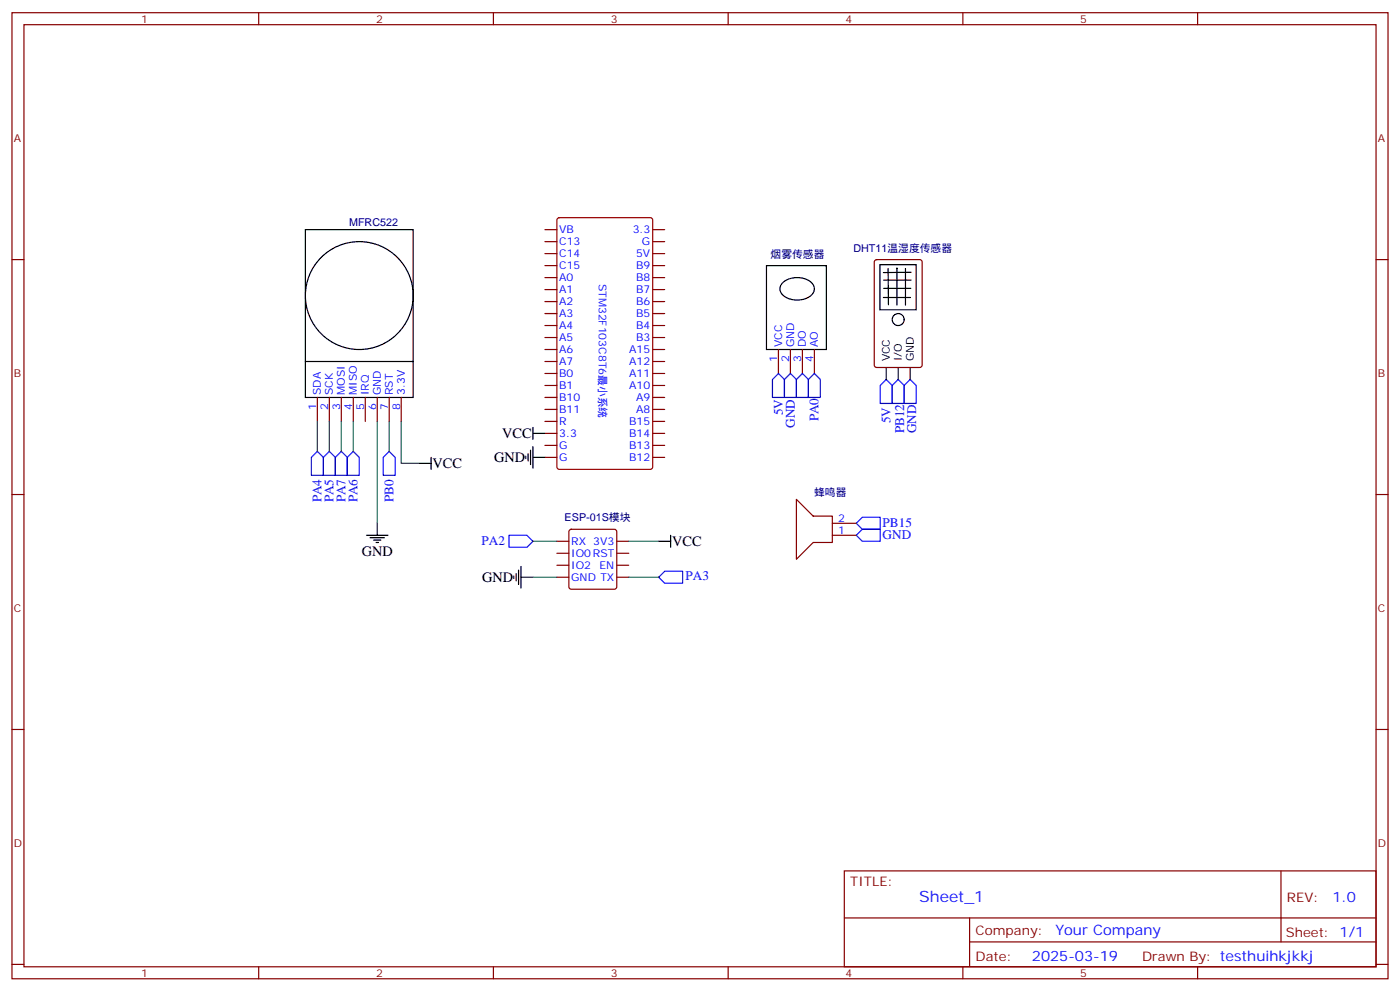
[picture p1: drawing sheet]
<svg xmlns="http://www.w3.org/2000/svg" width="412mm" height="292mm" viewBox="0 0 412 292" stroke-linecap="round" stroke-linejoin="round" font-family="sans-serif">
<g fill="none" stroke="#870000" stroke-width=".35">
<path d="M3.5 3.7h405.4v284.4h-405.4zM7.1 7.3h398.2v277.3h-398.2zM76.2 3.7v3.6M145.3 3.7v3.6M214.5 3.7v3.6M283.6 3.7v3.6M352.8 3.7v3.6M3.5 76.4h3.6M160.5 67.6h3.5M160.5 71.1h3.5M160.5 74.6h3.5M160.5 78.2h3.5"/>
<path d="M192.3 67.6h3.5M192.3 71.1h3.5M192.3 74.6h3.5M192.3 78.2h3.5M257.8 76.6l.4-.2h12.7l.7 .4v30.7l-.4 .6-13 .1-.6-.5-.1-30.6zM405.3 76.4h3.6M160.5 81.7h3.5M160.5 85.2h3.5M160.5 88.8h3.5M160.5 92.3h3.5M160.5 95.8h3.5M160.5 99.3h3.5"/>
<path d="M192.3 81.7h3.5M192.3 85.2h3.5M192.3 88.8h3.5M192.3 92.3h3.5M192.3 95.8h3.5M192.3 99.3h3.5M93.5 117v7M97 117v7M100.5 117v7M104.1 117v7M107.6 117v7M111.1 117v7"/>
<path d="M114.7 117v7M118.2 117v7M160.5 102.9h3.5M160.5 106.4h3.5M160.5 109.9h3.5M160.5 113.5h3.5M160.5 117h3.5M192.3 102.9h3.5M192.3 106.4h3.5M192.3 109.9h3.5M192.3 113.5h3.5M192.3 117h3.5"/>
<path d="M229.3 102.9v7M232.8 102.9v7M236.4 102.9v7M239.9 102.9v7M160.5 120.5h3.5M160.5 124h3.5M160.5 127.6h3.5M160.5 131.1h3.5M160.5 134.6h3.5M192.3 120.5h3.5M192.3 124h3.5M192.3 127.6h3.5"/>
<path d="M192.3 131.1h3.5M192.3 134.6h3.5M3.5 145.6h3.6M164 159.3h3.6M167.8 156l.5-.2h12.7l.5 .2 .2 .5v16.2l-.3 .5-.4 .2h-12.7l-.5-.2-.2-.5v-16.2zM181.7 159.3h3.5M234.6 147l4.9 4.9h5.7v7.8h-5.7l-4.9 4.9zM245.2 157.6h7M245.2 154h7M405.3 145.6h3.6M164 162.8h3.6M164 166.4h3.6"/>
<path d="M164 169.9h3.6M181.7 162.8h3.5M181.7 166.4h3.5M181.7 169.9h3.5M3.5 214.7h3.6M405.3 214.7h3.6M248.7 256.3h156.6v28.3h-156.6zM377.3 256.4v20.8M248.7 270.2h156.5M285.6 277.2h119.6M285.6 270.2v14.1M3.5 283.8h3.6"/>
<path d="M76.2 284.6v3.5M145.3 284.6v3.5M214.5 284.6v3.5M283.6 284.6v3.5M352.8 284.6v3.5M405.3 283.8h3.6"/>
</g>
<path d="M164.3 64.3l.4-.2h26.9l.6 .4 .1 72.9-.5 .7h-27.1l-.6-.4-.1-72.9z" fill="none" stroke="#900" stroke-width=".35"/>
<g fill="none" stroke="#000" stroke-width=".35">
<path d="M90 67.6h31.7v49.4h-31.7zM225.8 78.2h17.6v24.7h-17.6zM259.2 77.9h10.7v13.3h-10.7zM261.6 79l.1 10.7M264.2 79v10.8M266.7 79v10.8M230.4 83.3a6.5 6.5 0 0 1 9.2 .6 2.89 2.89 0 0 1-2.2 4 6.3 6.3 0 0 1-7.3-1.7 2.32 2.32 0 0 1 .3-2.9zM260.2 87.6h8M260.3 84.9h8M260.3 82.5h8.1M268.4 80.1l-8.2 .1M90 106.4h31.7"/>
<path d="M261.1 108.2v3.5M264.6 108.2v3.5M268.1 108.2v3.5M123.5 136.4h3.5M127 134.6v3.5M154.9 134.3v.7M155.6 133.6v2.1M156.3 132.5v4.2M157 127.6h3.5M157 125.8v3.5M157 131.4v6.4M157 134.6h3.5"/>
<path d="M107.9 157.6h6.4M109 158.3h4.2M110.1 159h2.1M110.8 159.7h.7M111.1 154v3.6M194 159.3h3.6M197.6 157.6v3.5M151.3 169.5v.8M152 168.8v2.2M152.8 167.8v4.2M153.5 169.9h3.5M153.5 166.7v6.4"/>
<circle cx="105.8" cy="87" r="15.9"/>
<circle cx="264.6" cy="94.1" r="1.76"/>
</g>
<g fill="none" stroke="#00f" stroke-width=".35">
<path d="M229.3 109.9l1.8 1.8v5.3h-3.6v-5.3zM232.8 109.9l1.8 1.8v5.3h-3.5v-5.3zM236.4 109.9l1.7 1.8v5.3h-3.5v-5.3zM239.9 109.9l1.8 1.8v5.3h-3.6v-5.3zM261.1 111.7l1.7 1.8v5.2h-3.5v-5.2zM264.6 111.7l1.7 1.8v5.2h-3.5v-5.2zM268.1 111.7l1.8 1.8v5.2h-3.6v-5.2zM93.5 132.9l1.7 1.7v5.3h-3.5v-5.3zM95.2 134.6l1.8-1.7 1.8 1.7v5.3h-3.6zM100.5 132.9l1.8 1.7v5.3h-3.5v-5.3zM104.1 132.9l1.7 1.7v5.3h-3.5v-5.3zM114.7 132.9l1.7 1.7v5.3h-3.5v-5.3z"/>
<path d="M149.9 157.6h5.3l1.8 1.7-1.8 1.8h-5.3zM252.2 157.6l1.8-1.8h5.3v3.5h-5.3zM252.2 154l1.8-1.7h5.3v3.5h-5.3zM194 169.9l1.8-1.8h5.3v3.6h-5.3z"/>
</g>
<path d="M93.5 124v8.9M97 124v8.9M100.5 124v8.9M104.1 124v8.9M111.1 124v30M114.7 124v8.9M118.2 124v12.4h5.3M157 159.3h7M185.2 159.3h8.8M157 169.9h7M185.2 169.9h8.8" fill="none" stroke="#008700" stroke-width=".35"/>
<text font-size="4.6" fill="#00f" x="270.8" y="265.4">Sheet_1</text>
<g font-size="4.2">
<text x="147.9" y="128.9">VCC</text>
<text x="127.4" y="137.8">VCC</text>
<text x="145.5" y="136">GND</text>
<text x="198" y="160.7">VCC</text>
<text x="106.5" y="163.6">GND</text>
<text x="142" y="171.3">GND</text>
</g>
<g font-size="4.2" fill="#00f">
<text x="392.5" y="265.6">1.0</text>
<text x="310.9" y="275.2">Your Company</text>
<text x="304" y="283">2025-03-19</text>
</g>
<g font-size="3.9" fill="#00f">
<text x="230.6" y="122.3" transform="rotate(-90 230.6 122.3)">5V</text>
<text x="234.1" y="125.8" transform="rotate(-90 234.1 125.8)">GND</text>
<text x="241.1" y="124" transform="rotate(-90 241.1 124)">PA0</text>
<text x="262.3" y="124.6" transform="rotate(-90 262.3 124.6)">5V</text>
<text x="266.3" y="127.6" transform="rotate(-90 266.3 127.6)">PB12</text>
<text x="269.9" y="127.6" transform="rotate(-90 269.9 127.6)">GND</text>
<text x="94.7" y="147.9" transform="rotate(-90 94.7 147.9)">PA4</text>
<text x="98.2" y="147.9" transform="rotate(-90 98.2 147.9)">PA5</text>
<text x="101.8" y="147.9" transform="rotate(-90 101.8 147.9)">PA7</text>
<text x="105.3" y="147.9" transform="rotate(-90 105.3 147.9)">PA6</text>
<text x="115.9" y="147.9" transform="rotate(-90 115.9 147.9)">PB0</text>
<text x="260" y="155.2">PB15</text>
<text x="141.9" y="160.5">PA2</text>
<text x="260" y="158.7">GND</text>
<text x="202" y="170.6">PA3</text>
</g>
<g font-size="3.9" fill="#800">
<text x="250.5" y="260.9">TITLE:</text>
<text x="379.1" y="265.6">REV:</text>
<text x="287.4" y="275.1">Company:</text>
<text x="378.7" y="275.7">Sheet: 1/1</text>
<text x="287.4" y="282.8">Date:</text>
<text x="336.4" y="282.9">Drawn By: testhuihkjkkj</text>
</g>
<g font-size="3.2" fill="#800">
<text x="41.6" y="6.7">1</text>
<text x="110.8" y="6.7">2</text>
<text x="179.9" y="6.7">3</text>
<text x="249.1" y="6.7">4</text>
<text x="318.2" y="6.7">5</text>
<text x="4.1" y="41.8">A</text>
<text x="405.9" y="41.8">A</text>
<text x="4.1" y="111">B</text>
<text x="405.9" y="111">B</text>
<text x="4.1" y="180.1">C</text>
<text x="405.9" y="180.1">C</text>
<text x="4.1" y="249.3">D</text>
<text x="405.9" y="249.3">D</text>
<text x="41.6" y="287.5">1</text>
<text x="110.8" y="287.5">2</text>
<text x="179.9" y="287.5">3</text>
<text x="249.1" y="287.5">4</text>
<text x="318.2" y="287.5">5</text>
</g>
<g font-size="3.2" fill="#000080">
<text x="102.8" y="66.5">MFRC522</text>
<text x="227" y="75.8">烟雾传感器</text>
<text x="251.4" y="74">DHT11温湿度传感器</text>
<text x="239.8" y="145.9">蜂鸣器</text>
<text x="166.3" y="153.3">ESP-01S模块</text>
</g>
<g font-size="3.2" fill="#00f">
<text x="164.7" y="68.7">VB</text>
<text x="186.4" y="68.7">3.3</text>
<text x="164.7" y="72.2">C13</text>
<text x="164.7" y="75.7">C14</text>
<text x="187.4" y="75.7">5V</text>
<text x="189.1" y="72.2">G</text>
<text x="164.7" y="79.2">C15</text>
<text x="164.7" y="82.8">A0</text>
<text x="176.4" y="83.5" transform="rotate(90 176.4 83.5)">STM32F103C8T6最小系统</text>
<text x="187.4" y="82.8">B8</text>
<text x="187.4" y="79.2">B9</text>
<text x="164.7" y="86.3">A1</text>
<text x="164.7" y="89.8">A2</text>
<text x="187.4" y="89.8">B6</text>
<text x="187.4" y="86.3">B7</text>
<text x="164.7" y="93.3">A3</text>
<text x="187.4" y="93.3">B5</text>
<text x="164.7" y="96.9">A4</text>
<text x="164.7" y="100.4">A5</text>
<text x="187.4" y="100.4">B3</text>
<text x="187.4" y="96.9">B4</text>
<text x="164.7" y="103.9">A6</text>
<text x="164.7" y="107.5">A7</text>
<text x="185.4" y="107.5">A12</text>
<text x="185.4" y="103.9">A15</text>
<text x="229" y="106.7" transform="rotate(-90 229 106.7)">1</text>
<text x="230.4" y="102.2" transform="rotate(-90 230.4 102.2)">VCC</text>
<text x="232.5" y="106.7" transform="rotate(-90 232.5 106.7)">2</text>
<text x="233.9" y="102.2" transform="rotate(-90 233.9 102.2)">GND</text>
<text x="236" y="106.7" transform="rotate(-90 236 106.7)">3</text>
<text x="237.4" y="102.2" transform="rotate(-90 237.4 102.2)">DO</text>
<text x="239.5" y="106.7" transform="rotate(-90 239.5 106.7)">4</text>
<text x="240.9" y="102.2" transform="rotate(-90 240.9 102.2)">AO</text>
<text x="164.7" y="111">B0</text>
<text x="185.4" y="111">A11</text>
<text x="94.5" y="116.3" transform="rotate(-90 94.5 116.3)">SDA</text>
<text x="98.1" y="116.3" transform="rotate(-90 98.1 116.3)">SCK</text>
<text x="101.6" y="116.3" transform="rotate(-90 101.6 116.3)">MOSI</text>
<text x="105.1" y="116.3" transform="rotate(-90 105.1 116.3)">MISO</text>
<text x="108.7" y="116.3" transform="rotate(-90 108.7 116.3)">IRQ</text>
<text x="112.2" y="116.3" transform="rotate(-90 112.2 116.3)">GND</text>
<text x="115.7" y="116.3" transform="rotate(-90 115.7 116.3)">RST</text>
<text x="119.2" y="116.3" transform="rotate(-90 119.2 116.3)">3.3V</text>
<text x="164.7" y="114.5">B1</text>
<text x="164.7" y="118">B10</text>
<text x="185.4" y="114.5">A10</text>
<text x="187.4" y="118">A9</text>
<text x="93.1" y="120.8" transform="rotate(-90 93.1 120.8)">1</text>
<text x="96.7" y="120.8" transform="rotate(-90 96.7 120.8)">2</text>
<text x="100.2" y="120.8" transform="rotate(-90 100.2 120.8)">3</text>
<text x="103.7" y="120.8" transform="rotate(-90 103.7 120.8)">4</text>
<text x="107.2" y="120.8" transform="rotate(-90 107.2 120.8)">5</text>
<text x="110.8" y="120.8" transform="rotate(-90 110.8 120.8)">6</text>
<text x="114.3" y="120.8" transform="rotate(-90 114.3 120.8)">7</text>
<text x="117.8" y="120.8" transform="rotate(-90 117.8 120.8)">8</text>
<text x="164.7" y="121.6">B11</text>
<text x="164.7" y="125.1">R</text>
<text x="185.3" y="125.1">B15</text>
<text x="187.4" y="121.6">A8</text>
<text x="164.7" y="128.6">3.3</text>
<text x="185.3" y="128.6">B14</text>
<text x="164.7" y="132.2">G</text>
<text x="164.7" y="135.7">G</text>
<text x="185.3" y="135.7">B12</text>
<text x="185.3" y="132.2">B13</text>
<text x="246.9" y="153.7">2</text>
<text x="168.3" y="160.4">RX 3V3</text>
<text x="246.9" y="157.2">1</text>
<text x="168.3" y="163.9">IO0RST</text>
<text x="168.3" y="167.4">IO2</text>
<text x="176.6" y="167.4">EN</text>
<text x="168.3" y="171">GND TX</text>
</g>
<g font-size="3.2">
<text x="262.1" y="106.4" transform="rotate(-90 262.1 106.4)">VCC</text>
<text x="265.6" y="106.4" transform="rotate(-90 265.6 106.4)">I/O</text>
<text x="269.2" y="106.4" transform="rotate(-90 269.2 106.4)">GND</text>
</g>
</svg>
